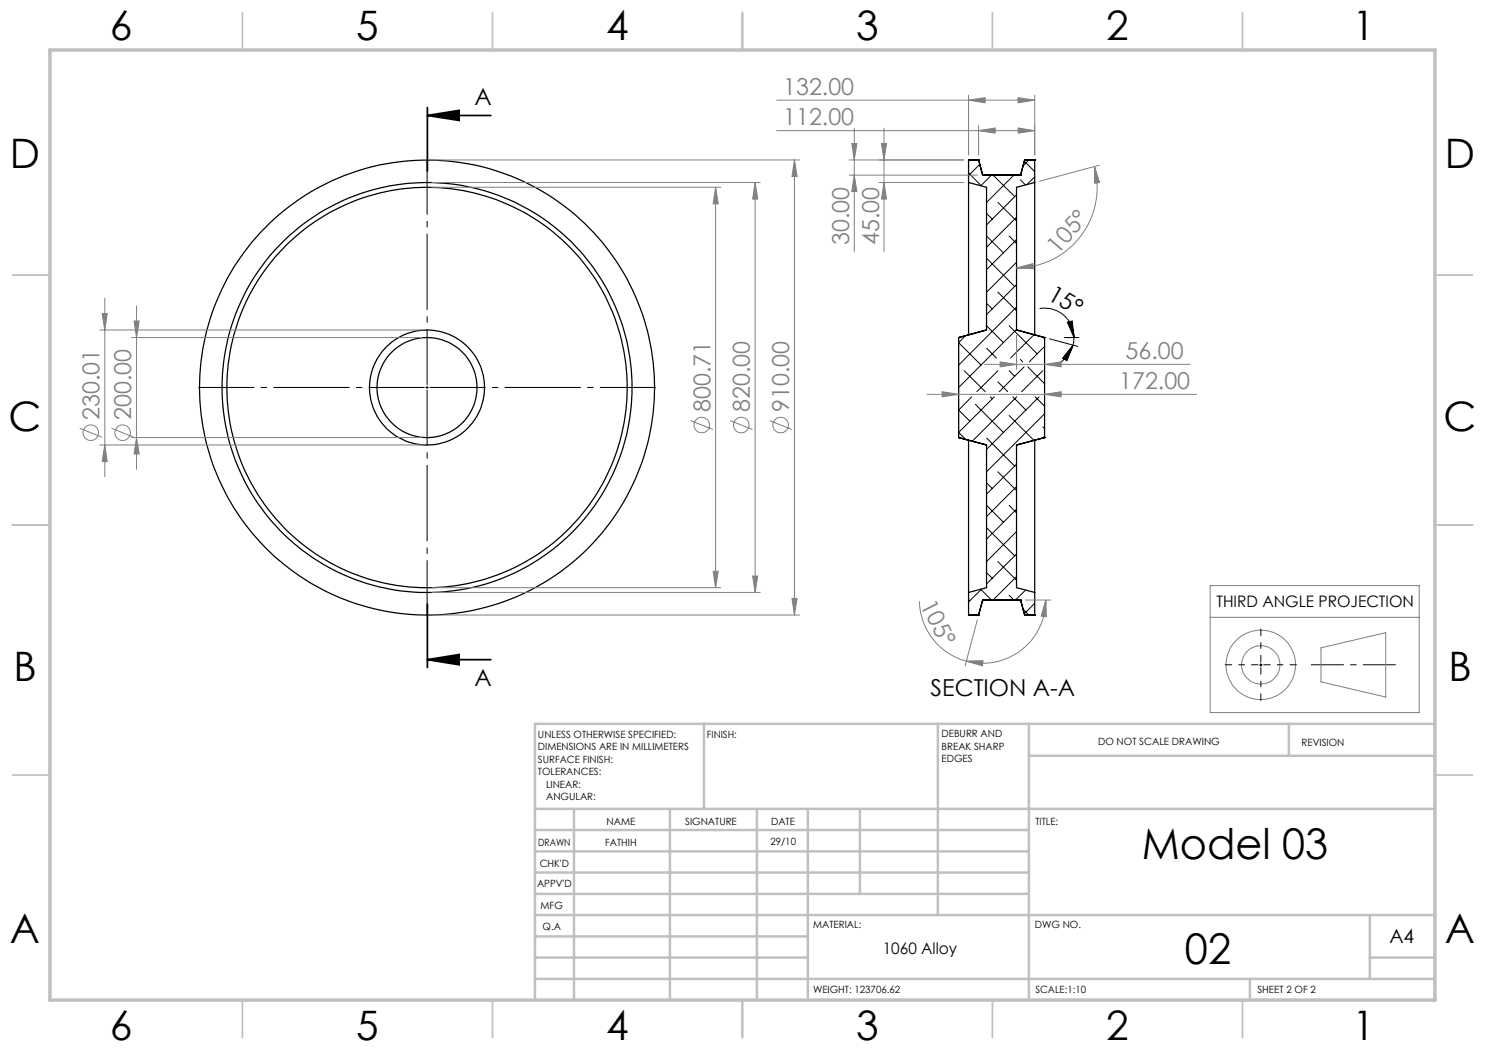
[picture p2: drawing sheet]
<svg xmlns="http://www.w3.org/2000/svg" width="297mm" height="210mm" viewBox="0 0 297 210" stroke-linecap="round" stroke-linejoin="round" font-family="sans-serif">
<g fill="none" stroke="#000" stroke-width=".25">
<path d="M193.7 36.5v30.5M193.7 32h.1M193.7 32h2M193.7 32v4.5M193.7 36.5l3.6 1v28.5M195.7 32h.1M195.7 32l.8 3M196.5 35h.1M196.5 35h7.6M204.1 35h.1M204.9 32h.1M204.9 32h2"/>
<path d="M204.9 32l-.8 3M206.9 32h.1M206.9 36.5v30.5M206.9 36.5l-3.6 1v28.5M206.9 32v4.5M191.7 67.5h.1M191.7 67.5v20M197.3 66l-5.6 1.5M203.3 66l5.6 1.5M208.9 67.5h.1M208.9 67.5v20M191.7 87.5l5.6 1.5"/>
<path d="M191.7 87.5h.1M193.7 88v30.5M197.3 89v28.5l-3.6 1M203.3 89v28.5l3.6 1M206.9 88v30.5M208.9 87.5l-5.6 1.5M208.9 87.5h.1M193.7 118.5v4.5M206.9 118.5v4.5M193.7 123h.1M193.7 123h2M195.7 123h.1"/>
<path d="M196.5 120h.1M196.5 120h7.6M196.5 120l-.8 3M204.1 120h.1M204.1 120l.8 3M204.9 123h.1M204.9 123h2M206.9 123h.1"/>
<circle cx="85.4" cy="77.5" r="10"/>
<circle cx="85.4" cy="77.5" r="45.5"/>
<circle cx="85.4" cy="77.5" r="11.5"/>
<circle cx="85.4" cy="77.5" r="41"/>
<circle cx="85.4" cy="77.5" r="40"/>
</g>
<g fill="none" stroke="#000" stroke-width=".2">
<path d="M193.7 34.6l2.5 2.5M196 32.9l-2.3 2.2M198.3 35l-2.2 2.2M198.6 35l4.4 4.3M202.8 35l-5.5 5.5M203.3 39l-6 6M204.1 36l1 1M204.9 32.3l2 2M205.8 32l-1.2 1.2M206.9 35.4l-1.5 1.5M197.3 47.2l3.4 3.4M197.3 42.7l1.2 1.1"/>
<path d="M197.3 51.7l5.7 5.6M199.6 58.4l3.7 3.8M199.6 40.5l3.7 3.7M201.8 47.2l1.5 1.5M203.3 43.5l-6 6M203.3 47.9l-6 6M203.3 52.4l-6 6M203.3 56.9l-6 6M85.2 77.5h.5M85.4 77.2v.5M192.8 74.1l4.3 4.2M193.1 67.1l-1.4 1.4 4.5 4.5"/>
<path d="M194.3 79.4l-2.6 2.6 2.3 2.2M197.3 65.1l3.4 3.4M197.3 60.7l1.2 1.1M197.3 69.7l2 1.9M198.1 79.4l.4 .4M198.9 79.4l-7.2 7.1 1.4 1.4M199.6 76.4l1.9 1.9M199.6 74.1l-4.2 4.2M201.8 74.1l1.2 1.2M201.8 65.1l5.6 5.7M202.6 79.4l2.6 2.6M203.3 61.4l-11.6 11.6"/>
<path d="M203.3 65.9l-11.6 11.6M203.3 79.4l-8.8 8.9M204.1 71.9l.4 .5M204.8 73.4l-5 4.9M205.6 73.4l3.3 3.4M206.8 66.9l-4.7 4.7M207 79.4l1.9 1.8M207.8 79.4l-10.5 10.5M207.9 61.7a5.8 5.8 0 0 1 6.9 5.8M208.6 74.1l-4.3 4.2M208.6 67.4l.3 .4M208.9 69.3l-3.1 3.1"/>
<path d="M209.9 67.8l5.6 1.5M212.9 67.5h2.9M213.5 64.4l1-.2 .3 3.3zM214.6 69l-1.2 3.1-.9-.5zM214.6 69a5.7 5.7 0 0 1-3.7 4M214.8 67.5l-.2 1.5M195.1 80.9l5.6 5.6M197.3 96.6l1.2 1.1M197.3 87.6l5.7 5.6M199.6 94.4l3.7 3.7M201.8 83.1l5 5M203.3 92.8l-6 6"/>
<path d="M203.3 97.3l-6 6M208.6 85.4l.3 .3M208.9 82.8l-11.6 11.6M208.9 87.2l-.3 .4M193.7 119.9l.3 .2M196.1 117.9l2.2 2.1M196.3 117.8l-2.6 2.6M197.3 114.5l1.2 1.2M197.3 101.1l3.4 3.3M197.3 105.6l5.7 5.6M199.6 112.3l3.7 3.8M201.8 119.1l1 .9"/>
<path d="M201.8 101.1l1.5 1.5M203.3 101.8l-6 6M203.3 106.3l-6 6M203.3 110.8l-6 6M203.3 115.3l-4.7 4.7M205.1 118l-2 2M195.8 122.9l-.2 .1M204.6 121.8l1.2 1.2M206.9 120.7l-2 2.1M251.9 133h.5M252.2 132.7v.5"/>
</g>
<g fill="none" stroke="#808080" stroke-width=".2">
<path d="M193.7 19v12M203.6 19.5l3.3 .5-3.3 .6zM206.9 19v12M86.4 36.5h65.6M86.4 32h73.5M86.4 37.5h57.7M143.1 37.5l.6 3.3h-1.1zM143.1 37.5v80M151 36.5v82M151 36.5l.6 3.3h-1.1zM155.3 26.1h51.6M155.3 20h51.6"/>
<path d="M158.9 32l.5 3.3h-1zM158.9 32v91M169.9 32h22.8M169.9 35h25.6M170.4 28.7h1l-.5 3.3zM170.9 35l.5 3.3h-1zM170.9 25.6v24.7M175.8 36.5h16.9M176.3 28.7h1l-.5 3.3zM176.8 25.6v24.7M176.8 36.5l.5 3.3h-1zM193.7 20l3.3-.5v1.1z"/>
<path d="M195.7 26.1l3.3-.5v1zM195.7 25.1v5.9M203.6 25.6l3.3 .5-3.3 .5zM218.9 33.3l1 3.2-1 .1zM218.9 33.3a16.1 16.1 0 0 1-15.6 20.3M219.9 33l-12 3.3M21 59.6v35.7M203.3 53.6l3.3-.9 .1 1.1zM19.9 66h64.5M20.4 62.7h1l-.4 3.3zM26.3 67.5h58.1M26.8 64.2h1l-.5 3.3z"/>
<path d="M27.3 61.2v32.7M185.4 78.9h53.9M188.4 78.3l3.3 .6-3.3 .5zM197 72.9h41M200 72.4l3.3 .5-3.3 .5zM203.3 67v6.9M208.9 78.9l3.3-.6v1.1zM208.9 72.9l3.3-.5v1zM15.9 85.6l4.5 1.8M19.9 89h64.5M21 89l.4 3.3h-1zM22.3 85.6l4.4 1.8"/>
<path d="M26.3 87.5h58.1M27.3 87.5l.5 3.3h-1zM138.1 84.1l4.5 1.8M146 84.1l4.5 1.8M153.9 84.1l4.5 1.8M86.4 118.5h65.6M86.4 117.5h57.7M142.6 114.3h1.1l-.6 3.2zM150.5 115.2h1.1l-.6 3.3zM158.4 119.7h1l-.5 3.3zM242 117.1h41.8v25.4h-41.8zM86.4 123h73.5"/>
<path d="M183.9 120.3a12.7 12.7 0 0 0 9.4 11.9M193.3 132.2l3.3-.1-.1 1.1zM195.5 124l-2.5 9.2M205.1 120h5.1M209.2 120l.1 3.4-1.1-.2zM209.2 120a12.6 12.6 0 0 1-15.9 12.2M242 123.5h41.8M264.2 129.6l12.9-3.1v12.9l-12.9-3z"/>
<circle cx="18.2" cy="86.5" r="1.55"/>
<circle cx="24.5" cy="86.5" r="1.56"/>
<circle cx="140.4" cy="85" r="1.55"/>
<circle cx="148.3" cy="85" r="1.55"/>
<circle cx="156.1" cy="85" r="1.55"/>
<circle cx="252.2" cy="133" r="6.9"/>
<circle cx="252.2" cy="133" r="3.8"/>
</g>
<path d="M85.5 23.1h12.7M85.5 21.5v12.7M85.5 23.1l6.3-1v2zM85.5 120.8v12.7M85.5 131.9h12.7M85.5 131.9l6.3-1v2.1z" fill="none" stroke="#000" stroke-width=".35"/>
<path d="M279.1 133h-16.9" fill="none" stroke="#000" stroke-width=".2" stroke-dasharray="15.2 1.3 1.3 1.3" stroke-dashoffset="8.7" stroke-linecap="butt"/>
<path d="M84.9 77.5h-45.2M85.4 77v-45.3M85.4 78v45.2M85.9 77.5h45.3" fill="none" stroke="#000" stroke-width=".2" stroke-dasharray="15.2 1.3 1.3 1.3" stroke-dashoffset="4" stroke-linecap="butt"/>
<path d="M251.7 133h-6.7M252.2 132.5v-6.7M252.2 133.5v6.6M252.7 133h6.7" fill="none" stroke="#000" stroke-width=".2" stroke-dasharray="15.2 1.3 1.3 1.3" stroke-dashoffset="13.8" stroke-linecap="butt"/>
<g fill="none" stroke="#c0c0c0" stroke-width=".35">
<path d="M48.5 2.5v7.5M98.5 2.5v7.5M148.5 2.5v7.5M198.5 2.5v7.5M248.5 2.5v7.5M2.5 55h7.5M287 55h7.5M2.5 105h7.5M287 105h7.5M2.5 155h7.5M287 155h7.5M48.5 200v7.5"/>
<path d="M98.5 200v7.5M148.5 200v7.5M198.5 200v7.5M248.5 200v7.5"/>
</g>
<g fill="none" stroke="#c0c0c0" stroke-width=".5">
<path d="M140.8 144.8v17M187.6 144.8v38.2M205.8 144.8v55.2M205.8 151.2h81.2M257.8 144.8v6.4M287 144.8h-180v55.2M107 161.8h180M107 178.8h98.8M107 174.5h98.8M107 170.3h98.8M107 166h98.8M114.8 161.8v38.2"/>
<path d="M134 161.8v38.2M151.4 161.8v38.2M161.6 161.8v38.2M172 161.8v17M107 195.8h180M107 191.5h54.6M107 187.3h54.6M107 183h180M250 195.8v4.2M274 191.5h13M274 183v12.8"/>
</g>
<path d="M10 10h277v190h-277z" fill="none" stroke="#c0c0c0" stroke-width=".7"/>
<g fill="#000">
<path d="M85.5 23.1l6.3-1v2zM85.5 131.9l6.3-1v2.1z"/>
<path d="M214.6 69l-1.2 3.1-.9-.5zM213.5 64.4l1-.2 .3 3.3z"/>
</g>
<g fill="#808080">
<path d="M203.6 25.6l3.3 .5-3.3 .5zM195.7 26.1l3.3-.5v1zM208.9 78.9l3.3-.6v1.1zM188.4 78.3l3.3 .6-3.3 .5zM208.9 72.9l3.3-.5v1zM200 72.4l3.3 .5-3.3 .5z"/>
<path d="M193.7 20l3.3-.5v1.1zM203.6 19.5l3.3 .5-3.3 .6z"/>
<path d="M203.3 53.6l3.3-.9 .1 1.1zM218.9 33.3l1 3.2-1 .1z"/>
<path d="M176.8 36.5l.5 3.3h-1zM176.3 28.7h1l-.5 3.3z"/>
<path d="M170.9 35l.5 3.3h-1zM170.4 28.7h1l-.5 3.3z"/>
<path d="M158.9 32l.5 3.3h-1zM158.4 119.7h1l-.5 3.3zM151 36.5l.6 3.3h-1.1zM150.5 115.2h1.1l-.6 3.3zM20.4 62.7h1l-.4 3.3zM21 89l.4 3.3h-1zM26.8 64.2h1l-.5 3.3zM27.3 87.5l.5 3.3h-1zM143.1 37.5l.6 3.3h-1.1zM142.6 114.3h1.1l-.6 3.2z"/>
<path d="M193.3 132.2l3.3-.1-.1 1.1zM209.2 120l.1 3.4-1.1-.2z"/>
</g>
<g font-size="8.5">
<text x="228.3" y="171.8">Model 03</text>
<text x="237" y="192.7">02</text>
</g>
<g font-size="8.1">
<text x="22" y="8">6</text>
<text x="71.2" y="8">5</text>
<text x="121.2" y="8">4</text>
<text x="171.3" y="8">3</text>
<text x="221.3" y="8">2</text>
<text x="270.5" y="8">1</text>
<text x="2" y="33.6">D</text>
<text x="289" y="33.6">D</text>
<text x="1.7" y="86.1">C</text>
<text x="288.7" y="86.1">C</text>
<text x="2.7" y="136.1">B</text>
<text x="289.7" y="136.1">B</text>
<text x="2" y="188.6">A</text>
<text x="289" y="188.6">A</text>
<text x="22" y="208">6</text>
<text x="71.2" y="208">5</text>
<text x="121.2" y="208">4</text>
<text x="171.3" y="208">3</text>
<text x="221.3" y="208">2</text>
<text x="270.5" y="208">1</text>
</g>
<g font-size="4.7">
<text x="94.9" y="21">A</text>
<text x="209.3" y="59.8" transform="rotate(30 209.3 59.8)">15°</text>
<text x="94.9" y="137.2">A</text>
<text x="186.1" y="139.2">SECTION A-A</text>
</g>
<g font-size="4.7" fill="#808080">
<text x="156.6" y="19">132.00</text>
<text x="156.6" y="25.1">112.00</text>
<text x="169.9" y="49" transform="rotate(-90 169.9 49)">30.00</text>
<text x="175.8" y="49" transform="rotate(-90 175.8 49)">45.00</text>
<text x="211.6" y="51" transform="rotate(-49 211.6 51)">105°</text>
<text x="225.1" y="71.8">56.00</text>
<text x="223.8" y="77.8">172.00</text>
<text x="19.9" y="84" transform="rotate(-90 19.9 84)">230.01</text>
<text x="26.3" y="84" transform="rotate(-90 26.3 84)">200.00</text>
<text x="142.1" y="82.4" transform="rotate(-90 142.1 82.4)">800.71</text>
<text x="150" y="82.4" transform="rotate(-90 150 82.4)">820.00</text>
<text x="157.9" y="82.4" transform="rotate(-90 157.9 82.4)">910.00</text>
<text x="184" y="121" transform="rotate(63 184 121)">105°</text>
</g>
<text font-size="3.9" x="277.9" y="188.5">A4</text>
<g font-size="3.2">
<text x="243.3" y="121.5">THIRD ANGLE PROJECTION</text>
<text x="176.5" y="190.9">1060 Alloy</text>
</g>
<g font-size="2">
<text x="107.6" y="147.6">UNLESS OTHERWISE SPECIFIED:</text>
<text x="141.4" y="147.6">FINISH:</text>
<text x="188.3" y="147.5">DEBURR AND</text>
<text x="188.3" y="150">BREAK SHARP</text>
<text x="219.6" y="149">DO NOT SCALE DRAWING</text>
<text x="260.3" y="149.2">REVISION</text>
<text x="107.6" y="150.1">DIMENSIONS ARE IN MILLIMETERS</text>
<text x="107.6" y="152.6">SURFACE FINISH:</text>
<text x="107.6" y="155.1">TOLERANCES:</text>
<text x="188.3" y="152.5">EDGES</text>
<text x="109.2" y="157.6">LINEAR:</text>
<text x="109.2" y="160.1">ANGULAR:</text>
<text x="121.3" y="165">NAME</text>
<text x="137" y="164.9">SIGNATURE</text>
<text x="154.2" y="164.9">DATE</text>
<text x="207.1" y="164.9">TITLE:</text>
<text x="107.6" y="169.1">DRAWN</text>
<text x="107.9" y="173.3">CHK'D</text>
<text x="121" y="169.1">FATHIH</text>
<text x="154.1" y="168.9">29/10</text>
<text x="107.4" y="177.4">APPV'D</text>
<text x="108.1" y="181.8">MFG</text>
<text x="108.5" y="186">Q.A</text>
<text x="162.6" y="185.5">MATERIAL:</text>
<text x="207" y="185.5">DWG NO.</text>
<text x="162.6" y="198.5">WEIGHT: 123706.62</text>
<text x="207.1" y="198.6">SCALE:1:10</text>
<text x="251.5" y="198.6">SHEET 2 OF 2</text>
</g>
</svg>
